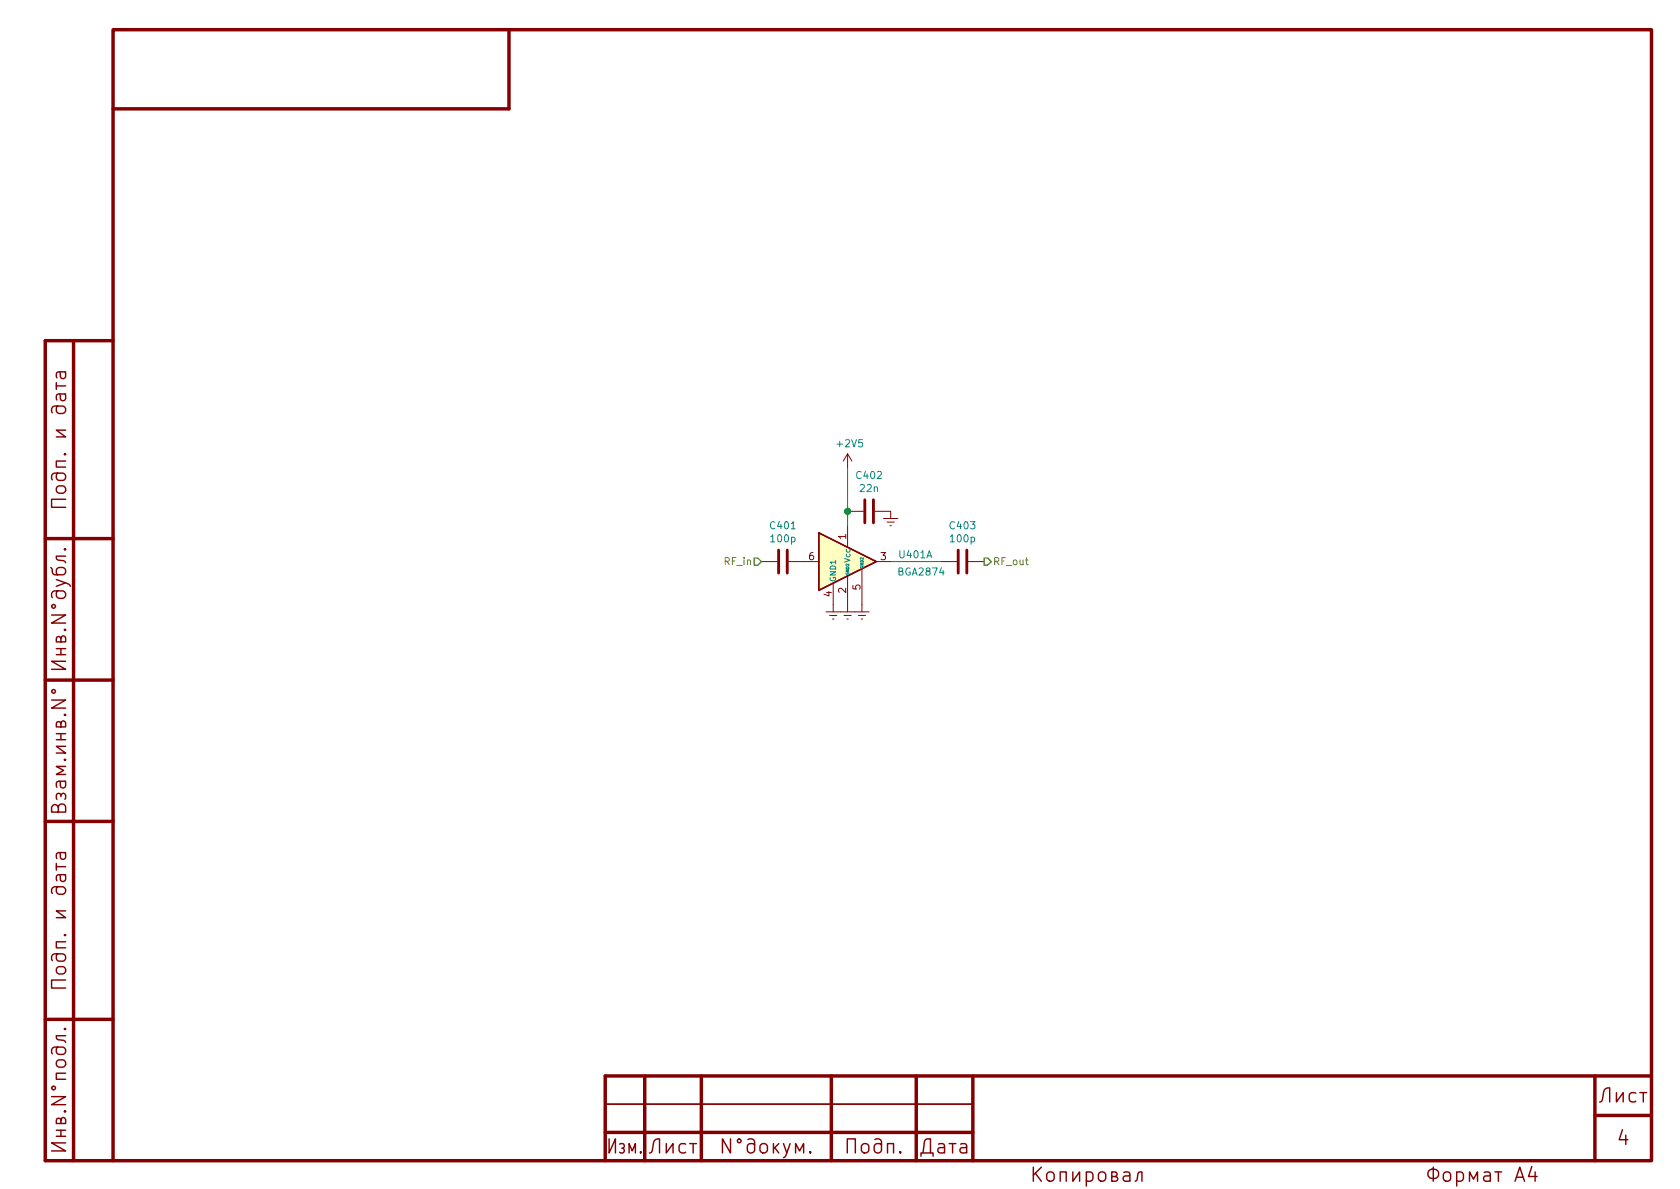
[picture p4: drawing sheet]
<svg xmlns="http://www.w3.org/2000/svg" width="297mm" height="210mm" viewBox="0 0 297 210" stroke-linecap="round" stroke-linejoin="round" font-family="sans-serif">
<g fill="none" stroke="#840000" stroke-width=".61">
<path d="M20 5.3h272v200h-272zM90 5.3v13.9h-70M13 60.2v145.1M20 60.2h-12v145.1h12M8 95.2h12M8 120.3h12M8 145.3h12M8 180.3h12M114 190.3v15M124 190.3v15M147 190.3v15M162 190.3v15"/>
<path d="M172 190.3v15M282 197.3h10M282 190.3v15M292 190.3h-185v15M107 200.2h65"/>
</g>
<path d="M107 195.2h65" fill="none" stroke="#840000" stroke-width=".3"/>
<g fill="none" stroke="#840000" stroke-width=".25">
<path d="M10 67.7v1.2M10 68.2h1.6M10.2 71.8a.82 .82 0 0 0-.1 1.1l.3 .2h.7a.68 .68 0 0 0 .5-.6 .68 .68 0 0 0-.5-.7h-1.5l-.3 .1-.2 .4 .1 .7M10.5 69.7l.2 .8a.48 .48 0 0 0 .4 .4 .48 .48 0 0 0 .5-.4l-.1-.8M10.5 65.8l.2 .8a.48 .48 0 0 0 .4 .4 .48 .48 0 0 0 .5-.4l-.1-.8M11.6 76.1h-1.6l1.6 1.2h-1.6M11.6 69.7h-1.3l-.2 .1-.1 .2 .1 .7M11.6 65.8h-1.3l-.2 .1-.1 .2 .1 .7M10.1 86.2l.3-.3h.7a.67 .67 0 0 1 .5 .7 .67 .67 0 0 1-.5 .6h-.7a.67 .67 0 0 1-.3-1zM10.2 83.7a.82 .82 0 0 0-.1 1l.3 .3h.7a.67 .67 0 0 0 .5-.7 .67 .67 0 0 0-.5-.6h-1.5l-.3 .1a.79 .79 0 0 0-.1 1.1M11.4 97.1l.1-.1 .1 .1-.1 .2-.1-.2h.2M11.4 80.3l.1-.1 .1 .1-.1 .2-.1-.2h.2"/>
<path d="M11.6 98.3h-1.6l.1 .6 1.2 .3 .3 .3M11.6 88.3h-2.5v1.4h2.5M11.6 81.5h-1.6v1.1h1.6M144.8 94.2l10.1 5.1-10.1 5.1zM9 100.3l.2 .4v.5l.3 .3 1.6 .1a.67 .67 0 0 0 .5-.6 .67 .67 0 0 0-.5-.7h-.7l-.2 .2a.78 .78 0 0 0 0 1.1M10 102.5l2.2 .8 .2 .4M10 115.8h1.6M10 114.7h1.6M10.8 112.9l.1-.3 .2-.2 .4 .2 .1 .2v.7h-1.6l.1-.8 .2-.1 .4 .1 .1 .8M10.8 114.7v1.1M11.6 116.9h-2.5l2.5 1.5h-2.5M11.6 103.1l-1.6 .6"/>
<path d="M9.1 123.8h2.5l-2.5 1.4h2.5M9.2 122l.3-.1 .2 .1 .1 .3-.1 .2-.2 .1-.3-.1-.1-.2zM10.5 138.1l.2 .3v.6a.48 .48 0 0 0 .4 .4 .48 .48 0 0 0 .5-.4v-.6l-.1-.3M10.8 128l.1-.4 .2-.1 .4 .1 .1 .2v.7h-1.6l.1-.8 .2-.1 .4 .1 .1 .8M11.4 126.4l.1-.1 .1 .1-.1 .1-.1-.1h.2M11.6 138.1h-1.3l-.2 .2-.1 .2 .1 .7M11.6 135.5h-1.6l1.3 .7-1.3 .8h1.6M10 152.7v1.2M10 153.3h1.6M10.1 141.3l-.1-.7 .1-.2 .2-.1 .4 .1 .1 .2 .3-.3 .4 .1 .1 .2-.1 .7M10.2 156.8a.82 .82 0 0 0-.1 1.1l.3 .2h.7a.68 .68 0 0 0 .5-.6 .68 .68 0 0 0-.5-.7h-1.5l-.3 .1-.2 .4 .1 .7M10.3 142.8l.1-.4a.69 .69 0 0 1 1.2 .2v1h-2.5v-.8a.61 .61 0 0 1 .6-.5 .61 .61 0 0 1 .6 .5v.8"/>
<path d="M10.5 154.7l.2 .8a.48 .48 0 0 0 .4 .4 .48 .48 0 0 0 .5-.4l-.1-.8M10.5 150.8l.2 .8a.48 .48 0 0 0 .4 .4 .48 .48 0 0 0 .5-.4l-.1-.8M10.8 140.6v.3M11.6 154.7h-1.3l-.2 .1-.1 .2 .1 .7M11.6 150.8h-1.3l-.2 .1-.1 .2 .1 .7M10.1 171.2l.3-.3h.7a.67 .67 0 0 1 .5 .7 .67 .67 0 0 1-.5 .6h-.7a.67 .67 0 0 1-.3-1zM10.2 168.7a.82 .82 0 0 0-.1 1l.3 .3h.7a.67 .67 0 0 0 .5-.7 .67 .67 0 0 0-.5-.6h-1.5l-.3 .1a.79 .79 0 0 0-.1 1.1M11.4 165.3l.1-.1 .1 .1-.1 .2-.1-.2h.2M11.6 173.3h-2.5v1.4h2.5M11.6 166.5h-1.6v1.1h1.6M11.6 161.1h-1.6l1.6 1.2h-1.6M10 199.9h1.6"/>
<path d="M10.2 187.5l.9-.1a.67 .67 0 0 1 .5 .7 .67 .67 0 0 1-.5 .6h-.7a.69 .69 0 0 1-.2-1.2zM10.2 185.2a.82 .82 0 0 0-.1 1l.3 .3h.7a.67 .67 0 0 0 .5-.7 .67 .67 0 0 0-.5-.6h-1.5l-.3 .1a.79 .79 0 0 0-.1 1.1M10.8 198.1l.1-.4 .2-.1 .4 .1 .1 .3v.7h-1.6l.1-.9 .2-.1 .4 .1 .1 .9M10.8 199.9v1M11.4 196.5l.1-.1 .1 .1-.1 .2-.1-.2h.2M11.4 182l.1-.2 .1 .2-.1 .1-.1-.1h.2M11.6 183.2h-1.6l.1 .5 1.2 .3 .3 .3M282.8 194.9l.4-.2 .1-.2 .2-1.4a.86 .86 0 0 1 1.1-.7v2.5M285.8 193.2v1.7l1.2-1.7v1.7M289.2 193.3a.82 .82 0 0 0-1 .1l-.1 .3 .1 .9 .3 .3 .7-.2M289.9 193.2h1.2M290.6 193.2v1.7"/>
<path d="M10 200.9h1.6M11.6 202.1h-2.5l2.5 1.4h-2.5M107.7 201.4v2.5l1.1-2.5v2.5M109.6 202.3l.1-.1 .6 .1 .1 .4-.3 .3a.45 .45 0 0 1 .3 .5 .45 .45 0 0 1-.3 .4l-.5-.1M111.2 203.9v-1.7l.6 1.3 .5-1.3v1.7M113.3 203.7v.2l-.1-.1 .1-.1v.2M114.8 203.9l.4-.1 .1-.3 .2-1.4a.86 .86 0 0 1 1.1-.7v2.5M117.8 202.2v1.7l1.2-1.7v1.7M121.2 202.3a.82 .82 0 0 0-1 .2l-.1 .2 .1 1 .3 .2 .7-.1M121.9 202.2h1.2M122.6 202.2v1.7M129.2 201.4v2.5l-1.5-2.5v2.5"/>
<path d="M130.5 201.5l.2-.1 .2 .1 .2 .2-.2 .3-.2 .1-.2-.1-.1-.3zM132.2 201.5a.79 .79 0 0 1 1.1 .1l.1 .3v1.5a.67 .67 0 0 1-.6 .5 .67 .67 0 0 1-.7-.5l.1-.9a.82 .82 0 0 1 1.1-.2l.1 .2M138.5 202.2l.6 1.7M139.7 202.2l-.8 2.3-.4 .2M140.7 203.9v-1.7l.7 1.3 .7-1.3v1.7M143.3 203.7l.1 .1-.1 .1-.1-.1 .1-.1v.2M149.8 203.9v-2.5h1.4v2.5M152.4 202.5a.69 .69 0 0 1 1.2 .2v.7a.68 .68 0 0 1-.6 .5 .68 .68 0 0 1-.7-.5v-.7zM154.7 201.5l.7-.1 .4 .2 .1 1.8a.67 .67 0 0 1-.7 .5 .67 .67 0 0 1-.6-.5v-.7l.1-.2a.78 .78 0 0 1 1.2 0M156.9 203.9v-1.7h1.1v1.7M159.2 203.7l.1 .1-.1 .1-.1-.1 .1-.1v.2M162.8 204.5v-.6h2.2v.6"/>
<path d="M163.2 203.9l.2-2 .2-.3 .3-.2h.6v2.5M165.9 202.3l.3-.1 .7 .1 .1 .3v1.3M167 202.8l-.8 .1a.48 .48 0 0 0-.4 .5 .48 .48 0 0 0 .4 .5l.8-.1M167.8 202.2h1.2M168.4 202.2v1.7M169.8 202.3l.3-.1 .7 .1 .1 .3v1.3M170.9 202.8l-.8 .1a.48 .48 0 0 0-.4 .5 .48 .48 0 0 0 .4 .5l.8-.1M182.7 206.4v2.5M183.1 207.5l1 1.4M184.1 206.4l-1.4 1.4M185.2 207.5a.69 .69 0 0 1 1.2 .2v.7a.68 .68 0 0 1-.7 .5 .68 .68 0 0 1-.6-.5v-.7zM187.5 208.9v-1.7h1v1.7"/>
<path d="M189.7 207.2v1.7l1.2-1.7v1.7M192.1 207.3a.82 .82 0 0 1 1 .2l.1 .2-.1 1-.3 .2-.7-.1M192.1 207.2v2.5M194.3 207.5a.69 .69 0 0 1 1.2 .2v.7a.67 .67 0 0 1-.6 .5 .67 .67 0 0 1-.7-.5zM196.6 208l.8-.1 .1-.2-.1-.4-.8-.1v1.7h.7l.2-.1 .1-.4-.1-.2-.3-.2M198.7 207.3l.2-.1 .7 .1 .2 .3v1.3M199.8 207.8l-.3 .1h-.6a.48 .48 0 0 0-.3 .5 .48 .48 0 0 0 .3 .5h.6l.3-.1M200.7 208.9l.3-.1 .2-1.2 .1-.3 .2-.1h.4v1.7M257.6 207.3a.79 .79 0 0 1 1.1 .4v.7l-.1 .3a.79 .79 0 0 1-1 .1M259.8 208.9v-1.7l.7 1.3 .7-1.3v1.7M262.4 207.3l.3-.1 .7 .1 .1 .3v1.3M263.5 207.8l-.8 .1a.48 .48 0 0 0-.4 .5 .48 .48 0 0 0 .4 .5l.8-.1"/>
<path d="M264.3 207.2h1.2M264.9 207.2v1.7M267.9 208.9l.8-2.5 .8 2.5M268.1 208.2h1.2M270.8 206.3l-.5 1.7h1.5M271.4 207.2v1.7"/>
</g>
<path d="M144.8 94.2l10.1 5.1-10.1 5.1z" fill="#ffffc2" stroke="#ffffc2" stroke-width=".18"/>
<g fill="none" stroke="#840000" stroke-width=".18">
<path d="M134.6 99.3h2.8M139.4 99.3h5.4M149.9 80.3v2.5M149.9 93v3.8M149.9 90.4h2.8M149.9 80.3l-.8 1.2M149.9 80.3l.7 1.2M154.7 90.4h2.8v1.3M154.9 99.3h2.6M156.2 91.7h2.5M156.8 92.3h1.3M157.4 93h.2"/>
<path d="M166.4 99.3h2.8M171.2 99.3h2.8M146 108.2h7.7M146.7 108.8h1.3M147.2 109.5h.2M147.3 103.1v5.1M149.2 108.8h1.3M149.7 109.5h.3M149.9 101.8v6.4M151.8 108.8h1.2M152.3 109.5h.2M152.4 100.7v7.5"/>
</g>
<path d="M137.7 97.3v4M139.2 97.3v4M152.9 88.4v4.1M154.4 88.4v4.1M169.4 97.3v4M170.9 97.3v4" fill="none" stroke="#840000" stroke-width=".51"/>
<path d="M149.9 82.8v10.2M157.5 99.3h8.9" fill="none" stroke="#008400" stroke-width=".18"/>
<path d="M133.3 98.7h.7l.6 .6-.6 .6h-.7zM174 98.7h.6l.7 .6-.7 .6h-.6z" fill="none" stroke="#848400" stroke-width=".25"/>
<circle cx="149.9" cy="90.4" r=".51" fill="#008400" stroke="#008400" stroke-width=".25"/>
<g font-size="3.5" fill="#840000">
<text x="11.7" y="110.7" transform="rotate(-90 11.7 110.7)">.N°.</text>
<text x="11.7" y="135.7" transform="rotate(-90 11.7 135.7)">..N°</text>
<text x="11.7" y="195.7" transform="rotate(-90 11.7 195.7)">.N°.</text>
<text x="286" y="202.5">4</text>
<text x="110.1" y="204">.</text>
<text x="133.1" y="204">N°.</text>
<text x="253" y="209">A4</text>
</g>
<g font-size="1.8" fill="#008484">
<text x="148.2" y="79.1">+2V5</text>
<text x="151.6" y="84.7">C402</text>
<text x="152.1" y="87">22n</text>
<text x="136.3" y="93.6">C401</text>
<text x="136.4" y="95.9">100p</text>
<text x="168.1" y="93.6">C403</text>
<text x="168.2" y="95.9">100p</text>
<text x="159" y="101.8">BGA2874</text>
<text x="159.1" y="98.7">U401A</text>
</g>
<g font-size="1.8" fill="#840000">
<text x="149.6" y="95.3" transform="rotate(-90 149.6 95.3)">1</text>
<text x="143" y="99.1">6</text>
<text x="155.7" y="99.1">3</text>
<text x="147.1" y="105.5" transform="rotate(-90 147.1 105.5)">4</text>
<text x="149.6" y="104.9" transform="rotate(-90 149.6 104.9)">2</text>
<text x="152.1" y="104.3" transform="rotate(-90 152.1 104.3)">5</text>
</g>
<g font-size="1.8" fill="#848400">
<text x="128.2" y="99.9">RF_in</text>
<text x="175.5" y="99.9">RF_out</text>
</g>
<g font-size="1.4" fill="#008484">
<text x="150.3" y="99.4" transform="rotate(-90 150.3 99.4)">Vcc</text>
<text x="147.8" y="103" transform="rotate(-90 147.8 103)">GND1</text>
</g>
<g font-size=".7" fill="#008484">
<text x="150.1" y="101.7" transform="rotate(-90 150.1 101.7)">GND2</text>
<text x="152.7" y="100.6" transform="rotate(-90 152.7 100.6)">GND2</text>
</g>
</svg>
